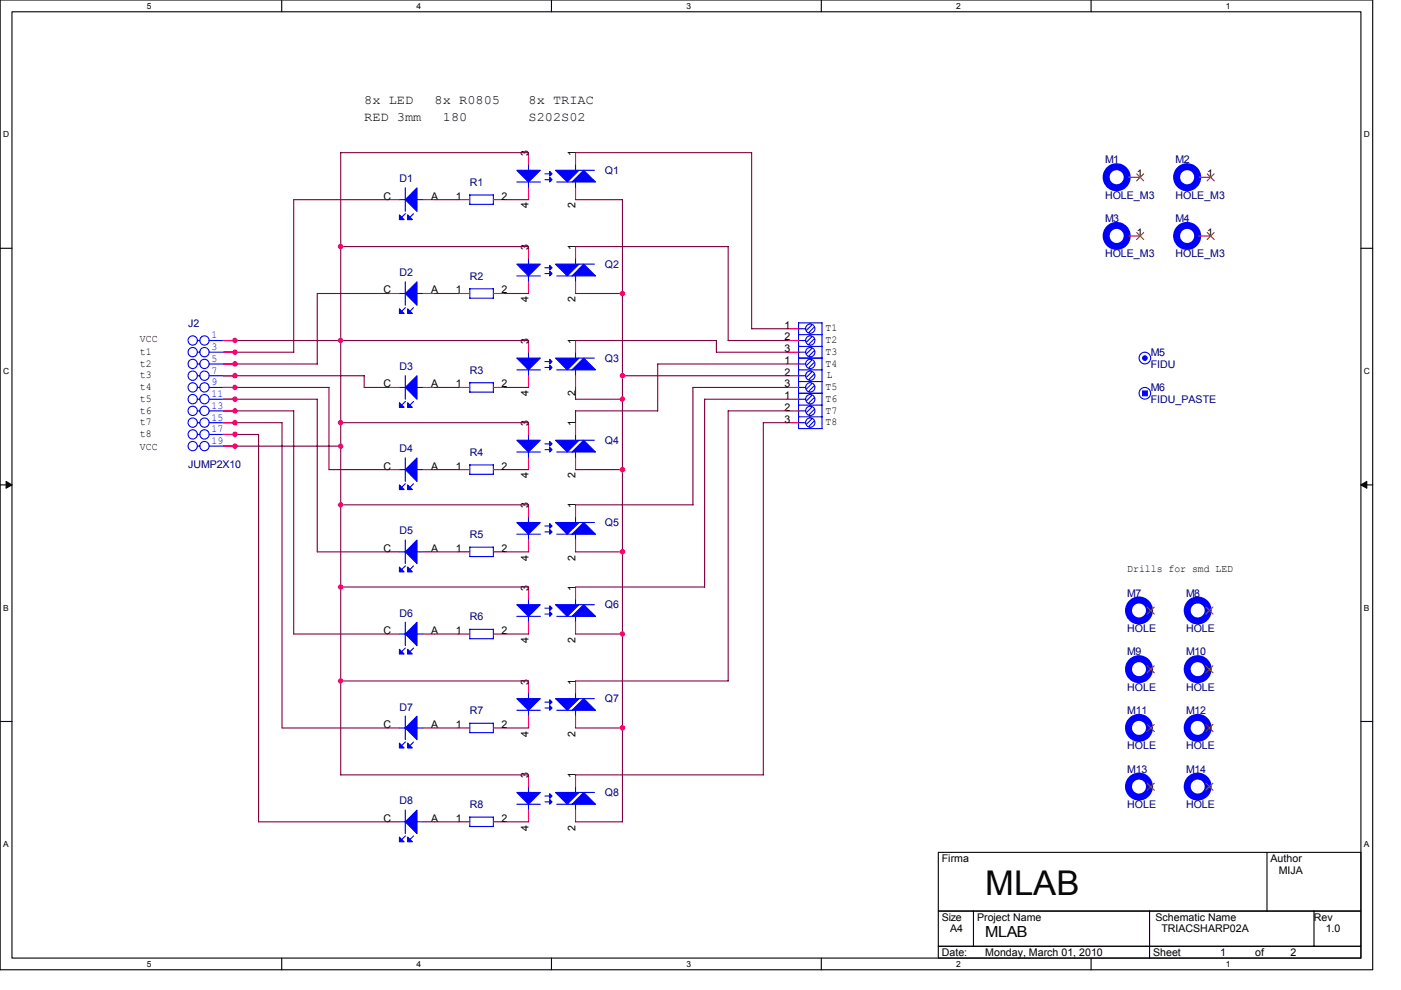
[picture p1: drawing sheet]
# OrCAD Capture schematic TRIACSHARP02A.DSN
size A4; title: MLAB; rev: 1.0; company: S.ICZ a.s.; note: TRIACSHARP02A; note: J.S.Baara 40; note: Ceske Budejovice

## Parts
D1  RED_3mm  [LED3]
D2  RED_3mm  [LED3]
D3  RED_3mm  [LED3]
D4  RED_3mm  [LED3]
D5  RED_3mm  [LED3]
D6  RED_3mm  [LED3]
D7  RED_3mm  [LED3]
D8  RED_3mm  [LED3]
J1  ARK210/3  [ARK210/3]
J2  JUMP2X10  [JUMP2X10]
J3  ARK210/3  [ARK210/3]
J4  ARK210/3  [ARK210/3]
M1  HOLE_M3  [HOLE_M3]
M2  HOLE_M3  [HOLE_M3]
M3  HOLE_M3  [HOLE_M3]
M4  HOLE_M3  [HOLE_M3]
M5  FIDU  [FIDU]
M6  FIDU_PASTE  [FIDU_PASTE]
M7  HOLE  [HOLE_M1M8]
M8  HOLE  [HOLE_M1M8]
M9  HOLE  [HOLE_M1M8]
M10  HOLE  [HOLE_M1M8]
M11  HOLE  [HOLE_M1M8]
M12  HOLE  [HOLE_M1M8]
M13  HOLE  [HOLE_M1M8]
M14  HOLE  [HOLE_M1M8]
Q1  SHARP_S202S01  [TRIAC_S202S01]
Q2  SHARP_S202S01  [TRIAC_S202S01]
Q3  SHARP_S202S01  [TRIAC_S202S01]
Q4  SHARP_S202S01  [TRIAC_S202S01]
Q5  SHARP_S202S01  [TRIAC_S202S01]
Q6  SHARP_S202S01  [TRIAC_S202S01]
Q7  SHARP_S202S01  [TRIAC_S202S01]
Q8  SHARP_S202S01  [TRIAC_S202S01]
R1  180  [R0805]
R2  180  [R0805]
R3  180  [R0805]
R4  180  [R0805]
R5  180  [R0805]
R6  180  [R0805]
R7  180  [R0805]
R8  180  [R0805]

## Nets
N56418: D1.C J2.3 J2.4
N56430: D2.C J2.5 J2.6
N56440: D3.C J2.7 J2.8
N56450: D4.C J2.9 J2.10
N56460: D5.C J2.11 J2.12
N56470: D6.C J2.13 J2.14
N56681: J2.1 J2.2 J2.19 J2.20 Q1.3(LA) Q2.3(LA) Q3.3(LA) Q4.3(LA) Q5.3(LA) Q6.3(LA) Q7.3(LA) Q8.3(LA)
N56845: J3.1 Q4.1(A1)
N56867: J3.2 Q1.2(A2) Q2.2(A2) Q3.2(A2) Q4.2(A2) Q5.2(A2) Q6.2(A2) Q7.2(A2) Q8.2(A2)
N56889: J1.2 Q2.1(A1)
N57301: J1.1 Q1.1(A1)
N57308: J1.3 Q3.1(A1)
N57354: J3.3 Q5.1(A1)
N58040: D7.C J2.15 J2.16
N58050: D8.C J2.17 J2.18
N58526: J4.1 Q6.1(A1)
N58536: J4.2 Q7.1(A1)
N58546: J4.3 Q8.1(A1)
N58885: D1.A R1.1
N58888: Q1.4(LC) R1.2
N58896: D2.A R2.1
N58899: Q2.4(LC) R2.2
N58907: D3.A R3.1
N58910: Q3.4(LC) R3.2
N58918: D4.A R4.1
N58921: Q4.4(LC) R4.2
N58929: D5.A R5.1
N58932: Q5.4(LC) R5.2
N58940: D6.A R6.1
N58943: Q6.4(LC) R6.2
N58951: D7.A R7.1
N58954: Q7.4(LC) R7.2
N58962: D8.A R8.1
N58965: Q8.4(LC) R8.2

Not connected (* = marked no-connect by the designer): M1 1(PIN)*; M2 1(PIN)*; M3 1(PIN)*; M4 1(PIN)*; M5 DUMMY; M6 DUMMY; M7 1(PIN)*; M8 1(PIN)*; M9 1(PIN)*; M10 1(PIN)*; M11 1(PIN)*; M12 1(PIN)*; M13 1(PIN)*; M14 1(PIN)*

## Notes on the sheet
- 8x LED
  RED 3mm
- 8x R0805
   180
- 8x TRIAC
  S202S02
- VCC
- T1
- T2
- t1
- T3
- t2
- T4
- t3
- L
- t4
- T5
- t5
- t6
- T6
- T7
- t7
- T8
- t8
- VCC
- Drills for smd LED
